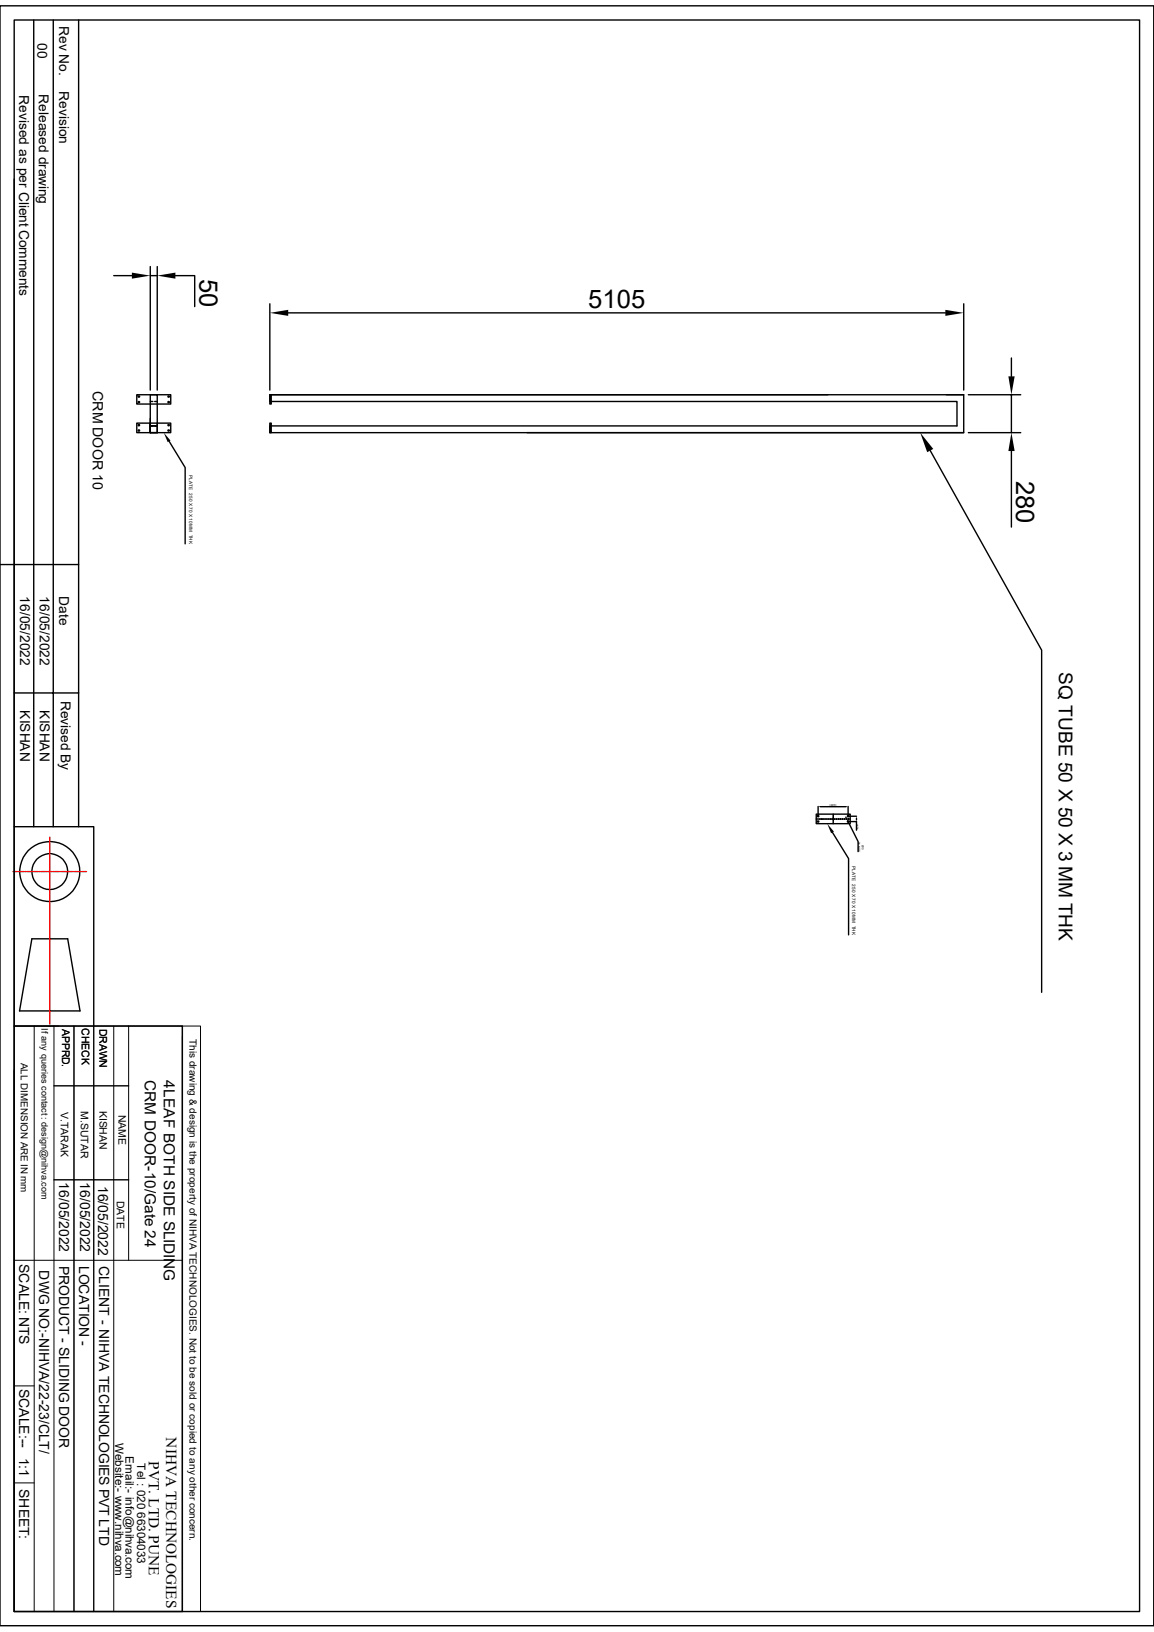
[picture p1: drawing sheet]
<svg xmlns="http://www.w3.org/2000/svg" width="210mm" height="297mm" viewBox="0 0 210 297" stroke-linecap="round" stroke-linejoin="round" font-family="sans-serif">
<g fill="none" stroke="#000" stroke-width=".25">
<path d="M0 1.1h210v294.8h-210zM2.6 3.6h204.8v289.7h-204.8zM6.1 3.6v146.9M9.7 3.6v146.9M14.3 3.6v146.9M2.6 32.6v117.9h14.5v36.2M20.7 50.2h3.3M27.3 48.5v22.5M27.3 50.2h1.3M28.6 48.5v22.5M31.9 50.2h3.5v5.6M49.1 55.3v15.7"/>
<path d="M52.5 56.9h119.5M175.4 55.3v15.7M24.9 71.8h6.2v1.7h-6.2zM24.9 77h6.2v1.7h-6.2zM25.1 72.1h.3v.1l-.1 .1zM25.1 73.1h.3v.1l-.1 .1zM25.1 77.3h.3v.1l-.1 .1zM25.1 78.3h.3v.1l-.1 .1zM27.3 76.2v2.5v-1.7v1.7h1.3v-1.7M27.3 71.8h1.3v6.9h-1.3zM27.3 73.1h.5M27.9 77.5h-.6"/>
<path d="M28 77.5h.6M28.2 73.1h.4M30.6 73.1h.2v.1l-.1 .1zM30.6 72.1h.2v.1l-.1 .1zM30.6 78.3h.2v.1l-.1 .1zM30.6 77.3h.2v.1l-.1 .1zM49.1 71.8h.3v1.7h-.3zM49.1 77h.3v1.7h-.3zM49.4 71.8h126v6.9h-126.3v-1.2M49.4 73.1h124.8v4.4h-124.8M95.9 78.7h79.5M150.7 71.8h-101.6v1.3"/>
<path d="M172.3 71.8h3.1M176.2 71.8h9.6M176.2 78.7h9.6M184.1 65.2v3.3M184.1 71.8v6.9M30.8 80.3l2.9 4.8v13.9M169.3 82l20.3 36.3v62.3M184.1 82.1v13.8M0 102.7h14.3M2.6 126.1h11.7M2.6 150.5v36.2M148.5 148.2h6.2v1.7h-6.2z"/>
<path d="M148.5 149.1h.3M148.8 148.5h.2v.1l-.1 .1zM148.8 149.4h.2v.2h-.1zM148.9 149.1h.3M148.9 146.8v1.7M149.3 149.1h.6M149.3 146.8h4.7M150 149.1h.3M150.4 149.1h.3M150.7 149.1h.3M151.1 149.1h.7M151.5 151.5l2.9 4.8v13.8"/>
<path d="M151.6 149.6v.3M151.6 148.2v.3M151.6 148.5v.7M151.6 149.3v.3M151.8 149.1h.3M152.2 149.1h.3M152.6 149.1h.6M153.3 149.1h.3M153.7 149.1h.3M153.9 148.7l.2 .4h.6M154.2 149.4h.3v.2h-.2zM154.2 148.5h.3v.1l-.2 .1z"/>
<path d="M154.3 149.4l.1 .3M154.3 146.8v1.7h1.6M154.3 149.5h1.6v1.6M154.6 150l1.6 3.2v1.8M155.9 148.9v.3M5.8 170.9h6.5l2.3 13.1h-11zM2.6 186.7h30.6v106.6h-30.6zM2.6 194.8v98.5M9.8 197.6h13.6M9.8 214.7h13.6"/>
<circle cx="9.1" cy="158.6" r="5.5"/>
<circle cx="9.1" cy="158.6" r="3.3"/>
</g>
<g fill="#000">
<path d="M24 49.6l3.3 .6-3.3 .5zM28.6 50.2l3.3-.6v1.1zM49.1 56.9l3.4-.5v1.1zM172 56.4l3.4 .5-3.4 .6zM183.5 68.5h1.2l-.6 3.3zM29.8 78.7l1.2 1.5-.5 .3zM167.5 78.7l2.3 3-1.1 .6zM184.1 78.7l.6 3.4h-1.2zM148.9 146.8l.4-.1v.2zM150.5 149.9l1.3 1.4-.5 .3zM154 146.7l.3 .1-.3 .1zM154.1 149.1h.1l.1 .3z"/>
<path d="M154.4 149.7l.2 .3h-.1zM155.9 148.5v.4h-.1zM155.8 149.2h.1v.3z"/>
</g>
<path d="M2.6 186.7h30.6M6.2 186.7v106.6M9.8 186.7v106.6M13.5 186.7v106.6M17.1 186.7v106.6M20.7 186.7v106.6M23.4 186.7v42.7M33.2 186.7h3.3v106.6h-3.3zM33.2 188.6v104.7M2.6 229.4h30.6M2.6 252.2h3.6M2.6 269.9h3.6" fill="none" stroke="#000" stroke-width=".18"/>
<g fill="none" stroke="#f00" stroke-width=".25">
<path d="M2.4 158.6h.8M3.3 158.6h.2M3.6 158.6h.8M4.6 158.6h.1M4.9 158.6h.8M5.8 158.6h.2M6.1 158.6h.8M7.1 158.6h.1M7.4 158.6h.8M8.3 158.6h.2M8.7 158.6h.7M9.1 152.4v.4"/>
<path d="M9.1 153v.1M9.1 153.3v.8M9.1 154.2v.2M9.1 154.5v.8M9.1 155.5v.1M9.1 155.8v.7M9.1 156.7v.2M9.1 157.1v.7M9.1 158v.2M9.1 158.3v.8M9.1 159.3v.1M9.1 159.6v.8"/>
<path d="M9.6 158.6h.2M9.9 158.6h.8M10.9 158.6h.1M11.2 158.6h.8M12.1 158.6h.2M12.4 158.6h.8M13.4 158.6h.1M13.7 158.6h.8M14.6 158.6h.2M14.9 158.6h.8M9.1 160.5v.2M9.1 160.8v.8"/>
<path d="M9.1 161.8v.1M9.1 162.1v.8M9.1 163v.2M9.1 163.3v.8M9.1 164.3v.1M9.1 164.6v.8M9.1 165.5v.2M9.1 165.8v.8M9.1 166.8v.1M9.1 167.1v.8M9.1 168v.2M9.1 168.4v.7"/>
<path d="M9.1 169.3v.2M9.1 169.6v.8M9.1 170.6v.1M9.1 170.9v.8M9.1 171.8v.2M9.1 172.1v.8M9.1 173.1v.1M9.1 173.4v.8M9.1 174.3v.2M9.1 174.6v.8M9.1 175.6v.1M9.1 175.9v.8"/>
<path d="M9.1 176.8v.2M9.1 177.2v.7M9.1 178.1v.2M9.1 178.4v.8M9.1 179.4v.1M9.1 179.7v.8M9.1 180.6v.2M9.1 180.9v.8M9.1 181.9v.1M9.1 182.2v.8M9.1 183.1v.2M9.1 183.4v.8"/>
<path d="M9.1 184.4v.1M9.1 184.7v.8M9.1 185.6v.2M9.1 185.9v.5"/>
</g>
<g font-size="4.7">
<text x="36.3" y="50.8" transform="rotate(90 36.3 50.8)">50</text>
<text x="107.1" y="56">5105</text>
<text x="185" y="87.5" transform="rotate(90 185 87.5)">280</text>
</g>
<text font-size="3.5" x="192.7" y="122.4" transform="rotate(90 192.7 122.4)">SQ TUBE 50 X 50 X 3 MM THK</text>
<g font-size="2.8">
<text x="26.4" y="196.6" transform="rotate(90 26.4 196.6)">CRM DOOR-10/Gate 24</text>
<text x="29.8" y="196.6" transform="rotate(90 29.8 196.6)">4LEAF BOTH SIDE SLIDING</text>
<text x="30.3" y="261.6" transform="rotate(90 30.3 261.6)">NIHVA TECHNOLOGIES</text>
<text x="27.1" y="265.9" transform="rotate(90 27.1 265.9)">PVT. LTD. PUNE</text>
</g>
<text font-size="2.6" x="16.9" y="71.1" transform="rotate(90 16.9 71.1)">CRM DOOR 10</text>
<g font-size="2.5">
<text x="10.8" y="4.7" transform="rotate(90 10.8 4.7)">Rev No.</text>
<text x="6.8" y="7.8" transform="rotate(90 6.8 7.8)">00</text>
<text x="3.5" y="17.3" transform="rotate(90 3.5 17.3)">Revised as per Client Comments</text>
<text x="7.1" y="17.1" transform="rotate(90 7.1 17.1)">Released drawing</text>
<text x="10.8" y="16.6" transform="rotate(90 10.8 16.6)">Revision</text>
<text x="3.7" y="108.5" transform="rotate(90 3.7 108.5)">16/05/2022</text>
<text x="7.2" y="108.5" transform="rotate(90 7.2 108.5)">16/05/2022</text>
<text x="10.8" y="108.5" transform="rotate(90 10.8 108.5)">Date</text>
<text x="3.7" y="129.3" transform="rotate(90 3.7 129.3)">KISHAN</text>
<text x="7.2" y="129.3" transform="rotate(90 7.2 129.3)">KISHAN</text>
<text x="11" y="127.5" transform="rotate(90 11 127.5)">Revised By</text>
<text x="10.8" y="215.2" transform="rotate(90 10.8 215.2)">16/05/2022</text>
<text x="14.6" y="215.2" transform="rotate(90 14.6 215.2)">16/05/2022</text>
<text x="17.9" y="215.8" transform="rotate(90 17.9 215.8)">16/05/2022</text>
<text x="3.5" y="230" transform="rotate(90 3.5 230)">SCALE: NTS</text>
<text x="7.2" y="231.2" transform="rotate(90 7.2 231.2)">DWG NO:-NIHVA/22-23/CLT/</text>
<text x="10.8" y="230.3" transform="rotate(90 10.8 230.3)">PRODUCT - SLIDING DOOR</text>
<text x="14.4" y="230.3" transform="rotate(90 14.4 230.3)">LOCATION -</text>
<text x="18" y="230.4" transform="rotate(90 18 230.4)">CLIENT - NIHVA TECHNOLOGIES PVT LTD</text>
<text x="3.5" y="252.7" transform="rotate(90 3.5 252.7)">SCALE:--</text>
<text x="3.5" y="265.3" transform="rotate(90 3.5 265.3)">1:1</text>
<text x="3.5" y="271" transform="rotate(90 3.5 271)">SHEET:</text>
</g>
<g font-size="2.1">
<text x="21" y="262.6" transform="rotate(90 21 262.6)">Website:- www.nihva.com</text>
<text x="22.9" y="265" transform="rotate(90 22.9 265)">Email:- info@nihva.com</text>
<text x="25" y="266.3" transform="rotate(90 25 266.3)">Tel : 020 66304033</text>
</g>
<g font-size="1.9">
<text x="11.3" y="187.2" transform="rotate(90 11.3 187.2)">APPRD.</text>
<text x="14.9" y="187.1" transform="rotate(90 14.9 187.1)">CHECK</text>
<text x="18.1" y="187.2" transform="rotate(90 18.1 187.2)">DRAWN</text>
<text x="11.1" y="202.4" transform="rotate(90 11.1 202.4)">V.TARAK</text>
<text x="14.7" y="202.2" transform="rotate(90 14.7 202.2)">M.SUTAR</text>
<text x="18.1" y="202.1" transform="rotate(90 18.1 202.1)">KISHAN</text>
<text x="21.6" y="202.9" transform="rotate(90 21.6 202.9)">NAME</text>
<text x="21.3" y="218.5" transform="rotate(90 21.3 218.5)">DATE</text>
</g>
<g font-size="1.8">
<text x="34.5" y="189.1" transform="rotate(90 34.5 189.1)">This drawing &amp; design is the property of NIHVA TECHNOLOGIES. Not to be sold or copied to any other concern.</text>
<text x="3.8" y="193.4" transform="rotate(90 3.8 193.4)">ALL DIMENSION ARE IN mm</text>
</g>
<text font-size="1.7" x="7.5" y="187.2" transform="rotate(90 7.5 187.2)">If any queries contact : design@nihva.com</text>
<g font-size=".8">
<text x="34.4" y="86.4" transform="rotate(90 34.4 86.4)">PLATE 250 X 70 X 10 MM THK</text>
<text x="155.1" y="157.5" transform="rotate(90 155.1 157.5)">PLATE 250 X 70 X 10 MM THK</text>
</g>
<g font-size=".5">
<text x="150.9" y="146.8">=220=</text>
<text x="155.9" y="149.9" transform="rotate(90 155.9 149.9)">=40=</text>
<text x="156.2" y="153.2" transform="rotate(90 156.2 153.2)">04 NOS</text>
<text x="156.8" y="153.7" transform="rotate(90 156.8 153.7)">Ø13</text>
</g>
</svg>
